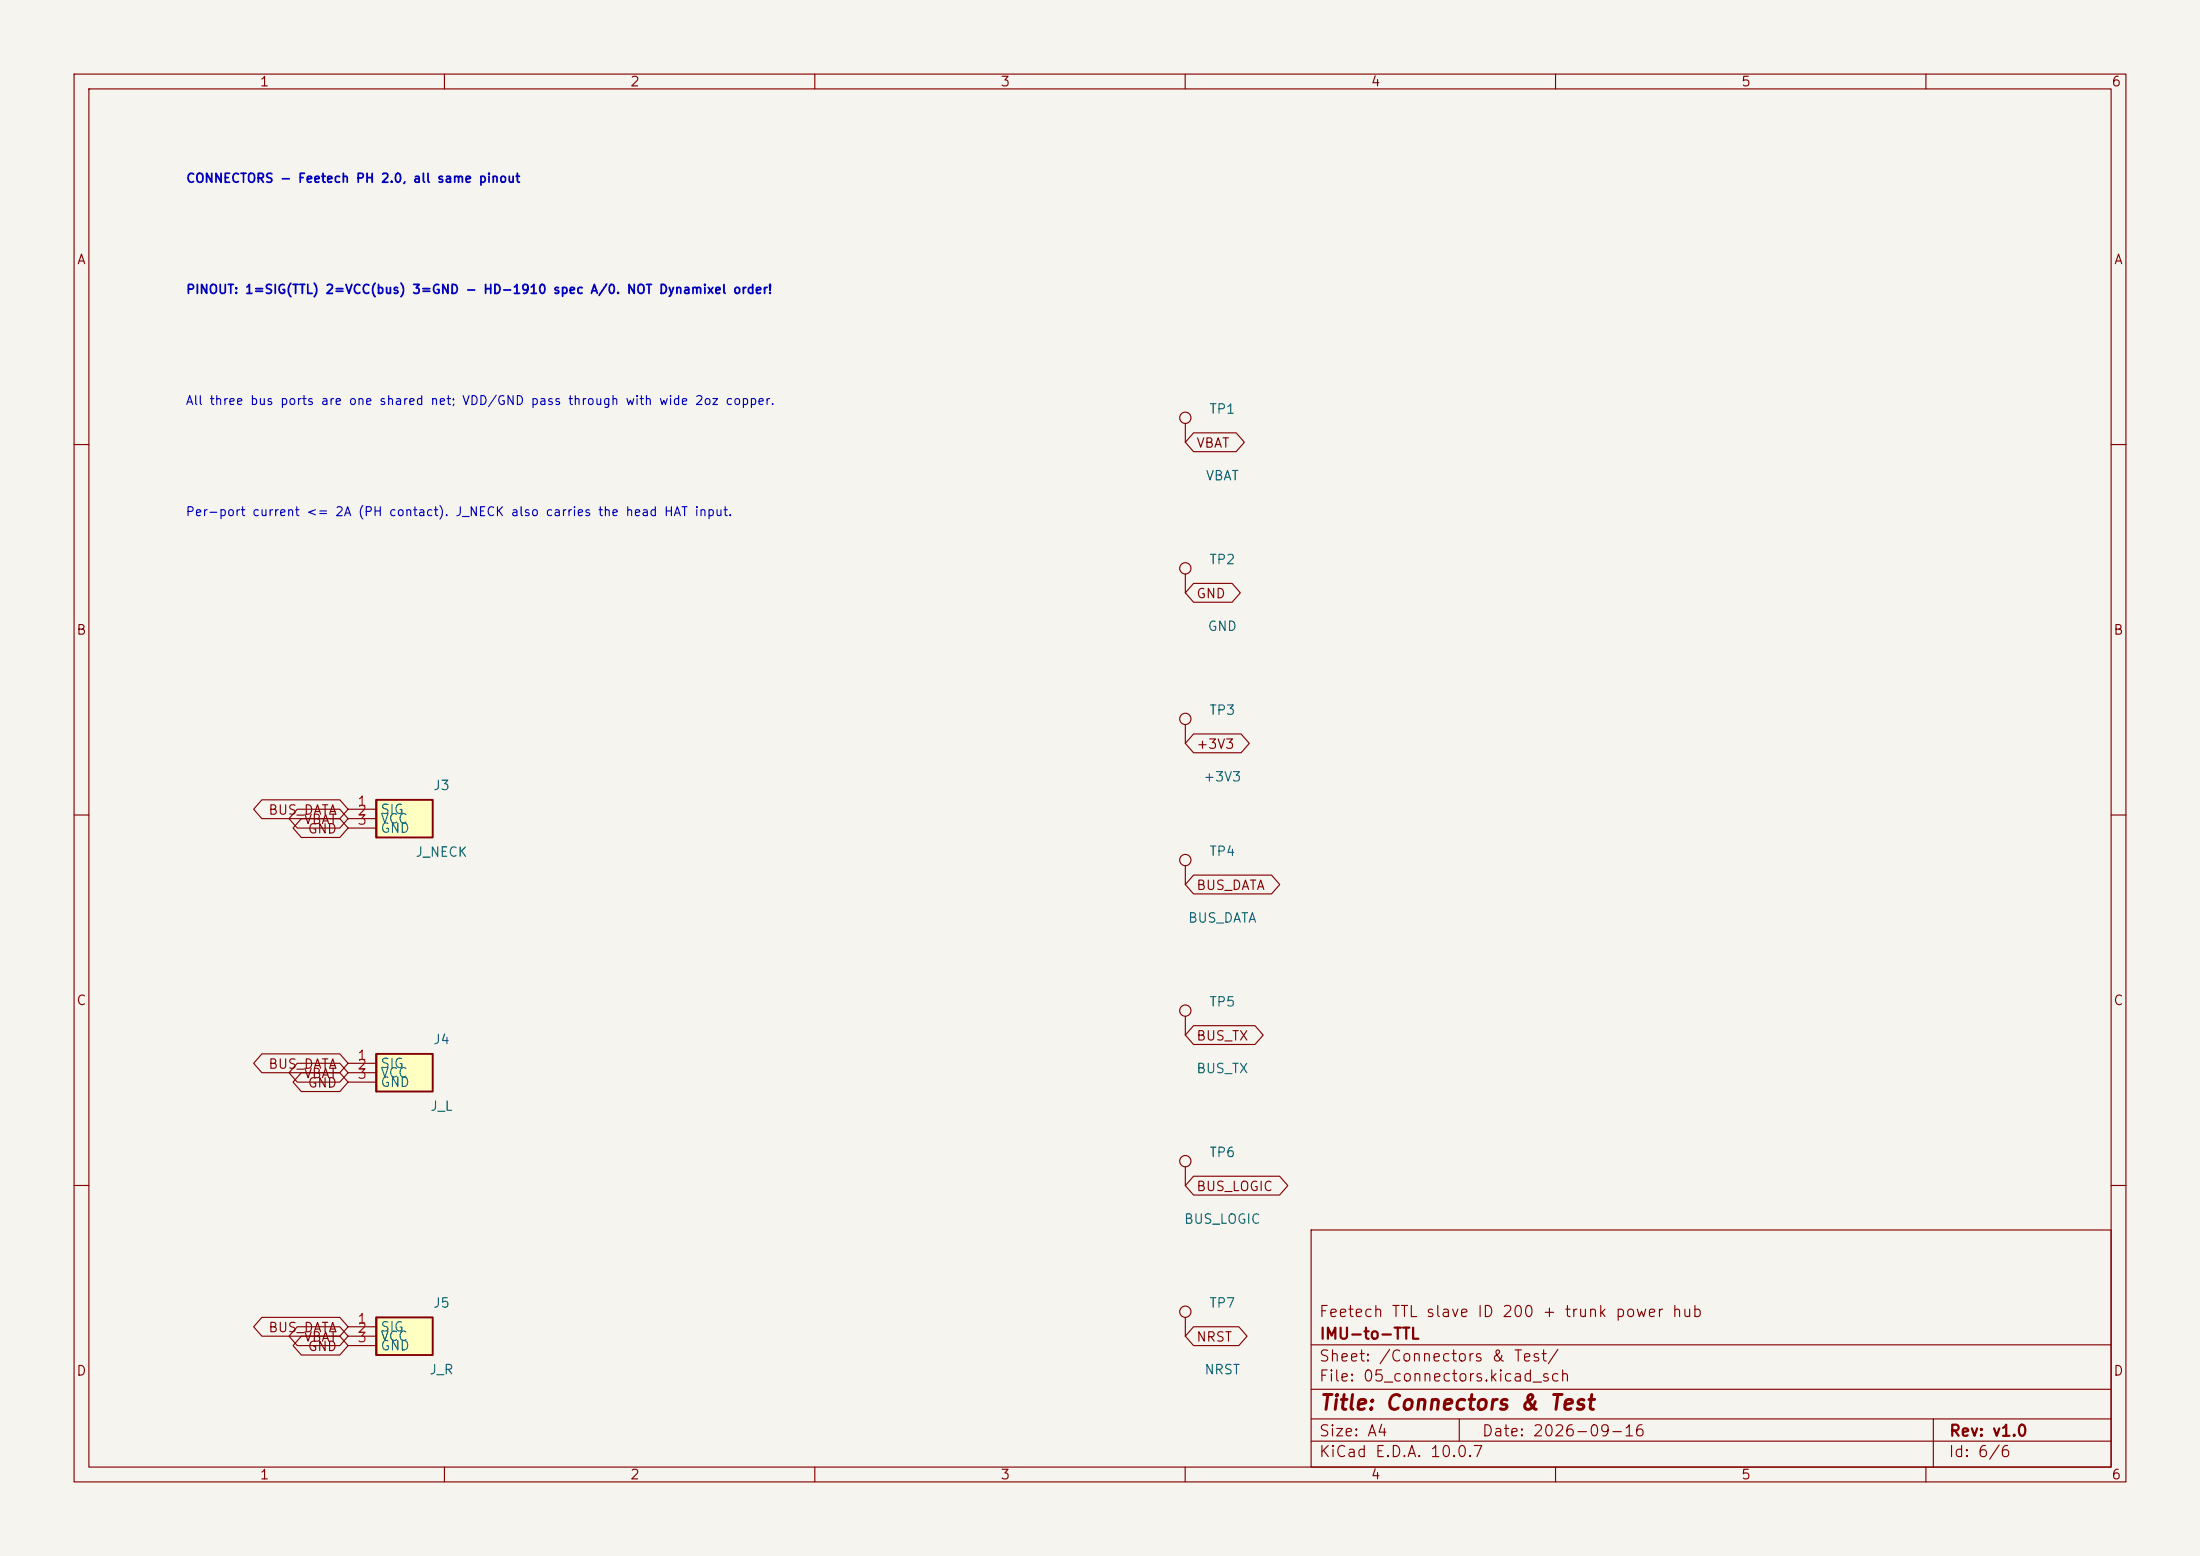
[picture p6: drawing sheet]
<svg xmlns="http://www.w3.org/2000/svg" width="297mm" height="210mm" viewBox="0 0 297 210" stroke-linecap="round" stroke-linejoin="round" font-family="sans-serif">
<path d="M0 0h297v210h-297z" fill="#f5f4ef" stroke="#f5f4ef" stroke-width=".14"/>
<g fill="none" stroke="#840000" stroke-width=".15">
<path d="M10 10h277v190h-277zM12 12h273v186h-273zM60 10v2M110 10v2M160 10v2M210 10v2M260 10v2M10 60h2M285 60h2M10 110h2M285 110h2M10 160h2"/>
<path d="M177 166h108v32h-108zM285 160h2M60 198v2M110 198v2M160 198v2M177 194.5h108M177 191.5h108M177 187.5h108M177 181.5h108M197 191.5v3M210 198v2M260 198v2"/>
<path d="M261 191.5v6.5"/>
</g>
<path d="M50.8 108h7.6v5h-7.6z" fill="#ffffc2"/>
<path d="M50.8 108h7.6v5h-7.6zM50.8 108v5" fill="none" stroke="#840000" stroke-width=".25"/>
<path d="M47 109.2h3.8M47 110.5h3.8M47 111.8h3.8" fill="none" stroke="#840000" stroke-width=".15"/>
<path d="M50.8 142.2h7.6v5.1h-7.6z" fill="#ffffc2"/>
<path d="M50.8 142.2h7.6v5.1h-7.6zM50.8 142.2v5.1" fill="none" stroke="#840000" stroke-width=".25"/>
<path d="M47 143.5h3.8M47 144.8h3.8M47 146.1h3.8" fill="none" stroke="#840000" stroke-width=".15"/>
<path d="M50.8 177.8h7.6v5.1h-7.6z" fill="#ffffc2"/>
<path d="M50.8 177.8h7.6v5.1h-7.6zM50.8 177.8v5.1" fill="none" stroke="#840000" stroke-width=".25"/>
<g fill="none" stroke="#840000" stroke-width=".15">
<path d="M160 57.2v2.5M161.1 58.4h5.8l1.1 1.3-1.1 1.3h-5.8l-1.1-1.3zM160 77.5v2.5M161.1 78.7h5.2l1.1 1.3-1.1 1.3h-5.2l-1.1-1.3zM160 97.8v2.5M161.1 99.1h6.4l1.2 1.2-1.2 1.3h-6.4l-1.1-1.3zM35.4 107.9h10.5l1.1 1.3-1.1 1.3h-10.5l-1.2-1.3zM40.1 109.2h5.8l1.1 1.3-1.1 1.3h-5.8l-1.1-1.3zM40.7 110.5h5.2l1.1 1.3-1.1 1.2h-5.2l-1.1-1.2zM160 116.8v2.6M161.1 118.1h10.6l1.1 1.3-1.1 1.3h-10.6l-1.1-1.3zM160 137.2v2.5"/>
<path d="M161.1 138.4h8.3l1.1 1.3-1.1 1.3h-8.3l-1.1-1.3zM35.4 142.2h10.5l1.1 1.3-1.1 1.3h-10.5l-1.2-1.3zM40.1 143.5h5.8l1.1 1.3-1.1 1.3h-5.8l-1.1-1.3zM40.7 144.8h5.2l1.1 1.3-1.1 1.2h-5.2l-1.1-1.2zM160 157.5v2.5M161.1 158.7h11.6l1.2 1.3-1.2 1.3h-11.6l-1.1-1.3zM35.4 177.8h10.5l1.1 1.3-1.1 1.2h-10.5l-1.2-1.2zM40.1 179.1h5.8l1.1 1.2-1.1 1.3h-5.8l-1.1-1.3zM47 179.1h3.8M160 177.8v2.5M161.1 179.1h6.1l1.2 1.2-1.2 1.3h-6.1l-1.1-1.3zM40.7 180.3h5.2l1.1 1.3-1.1 1.3h-5.2l-1.1-1.3z"/>
<path d="M47 180.3h3.8M47 181.6h3.8"/>
<circle cx="160" cy="56.4" r=".76"/>
<circle cx="160" cy="76.7" r=".76"/>
<circle cx="160" cy="97" r=".76"/>
<circle cx="160" cy="116.1" r=".76"/>
<circle cx="160" cy="136.4" r=".76"/>
<circle cx="160" cy="156.7" r=".76"/>
<circle cx="160" cy="177" r=".76"/>
</g>
<text font-size="2" fill="#840000" x="178" y="190.8">Title: Connectors &amp; Test</text>
<g font-size="1.5" fill="#840000">
<text x="178" y="178.1">Feetech TTL slave ID 200 + trunk power hub</text>
<text x="178" y="184.1">Sheet: /Connectors &amp; Test/</text>
<text x="178" y="181.1">IMU-to-TTL</text>
<text x="178" y="186.8">File: 05_connectors.kicad_sch</text>
<text x="178" y="197">KiCad E.D.A. 10.0.7</text>
<text x="178" y="194.2">Size: A4</text>
<text x="200" y="194.2">Date: 2026-09-16</text>
<text x="263" y="197">Id: 6/6</text>
<text x="263" y="194.2">Rev: v1.0</text>
</g>
<g font-size="1.3" fill="#840000">
<text x="35" y="12">1</text>
<text x="85" y="12">2</text>
<text x="135" y="12">3</text>
<text x="185" y="12">4</text>
<text x="235" y="12">5</text>
<text x="285" y="12">6</text>
<text x="10.3" y="36">A</text>
<text x="285.3" y="36">A</text>
<text x="161.4" y="60.7">VBAT</text>
<text x="161.4" y="81.1">GND</text>
<text x="10.2" y="86">B</text>
<text x="285.2" y="86">B</text>
<text x="161.4" y="101.4">+3V3</text>
<text x="36.1" y="110.3">BUS_DATA</text>
<text x="40.9" y="111.5">VBAT</text>
<text x="41.5" y="112.8">GND</text>
<text x="161.4" y="120.4">BUS_DATA</text>
<text x="10.2" y="136">C</text>
<text x="285.2" y="136">C</text>
<text x="161.4" y="140.8">BUS_TX</text>
<text x="36.1" y="144.6">BUS_DATA</text>
<text x="40.9" y="145.8">VBAT</text>
<text x="41.5" y="147.1">GND</text>
<text x="161.4" y="161.1">BUS_LOGIC</text>
<text x="10.2" y="186">D</text>
<text x="36.1" y="180.1">BUS_DATA</text>
<text x="40.9" y="181.4">VBAT</text>
<text x="41.5" y="182.7">GND</text>
<text x="161.4" y="181.4">NRST</text>
<text x="285.2" y="186">D</text>
<text x="35" y="200">1</text>
<text x="85" y="200">2</text>
<text x="135" y="200">3</text>
<text x="185" y="200">4</text>
<text x="235" y="200">5</text>
<text x="285" y="200">6</text>
</g>
<g font-size="1.3" fill="#006464">
<text x="163.2" y="56.2">TP1</text>
<text x="162.7" y="65.2">VBAT</text>
<text x="163.2" y="76.5">TP2</text>
<text x="163" y="85.5">GND</text>
<text x="163.2" y="96.8">TP3</text>
<text x="58.4" y="107">J3</text>
<text x="162.4" y="105.8">+3V3</text>
<text x="51.3" y="110.2">SIG</text>
<text x="51.3" y="111.5">VCC</text>
<text x="51.3" y="112.7">GND</text>
<text x="56" y="116">J_NECK</text>
<text x="163.2" y="115.8">TP4</text>
<text x="160.3" y="124.8">BUS_DATA</text>
<text x="163.2" y="136.2">TP5</text>
<text x="58.4" y="141.2">J4</text>
<text x="51.3" y="144.5">SIG</text>
<text x="51.3" y="145.7">VCC</text>
<text x="51.3" y="147">GND</text>
<text x="161.4" y="145.2">BUS_TX</text>
<text x="58" y="150.2">J_L</text>
<text x="163.2" y="156.5">TP6</text>
<text x="159.8" y="165.5">BUS_LOGIC</text>
<text x="58.4" y="176.8">J5</text>
<text x="163.2" y="176.8">TP7</text>
<text x="51.3" y="180">SIG</text>
<text x="51.3" y="181.3">VCC</text>
<text x="51.3" y="182.6">GND</text>
<text x="57.9" y="185.8">J_R</text>
<text x="162.5" y="185.8">NRST</text>
</g>
<g font-size="1.3" fill="#a90000">
<text x="48.2" y="109.1">1</text>
<text x="48.2" y="110.4">2</text>
<text x="48.2" y="111.6">3</text>
<text x="48.2" y="143.4">1</text>
<text x="48.2" y="144.6">2</text>
<text x="48.2" y="145.9">3</text>
<text x="48.2" y="178.9">1</text>
<text x="48.2" y="180.2">2</text>
<text x="48.2" y="181.5">3</text>
</g>
<g font-size="1.2" fill="#0000c2">
<text x="25" y="25">CONNECTORS - Feetech PH 2.0, all same pinout</text>
<text x="25" y="40">PINOUT: 1=SIG(TTL) 2=VCC(bus) 3=GND - HD-1910 spec A/0. NOT Dynamixel order!</text>
<text x="25" y="55">All three bus ports are one shared net; VDD/GND pass through with wide 2oz copper.</text>
<text x="25" y="70">Per-port current &lt;= 2A (PH contact). J_NECK also carries the head HAT input.</text>
</g>
</svg>
